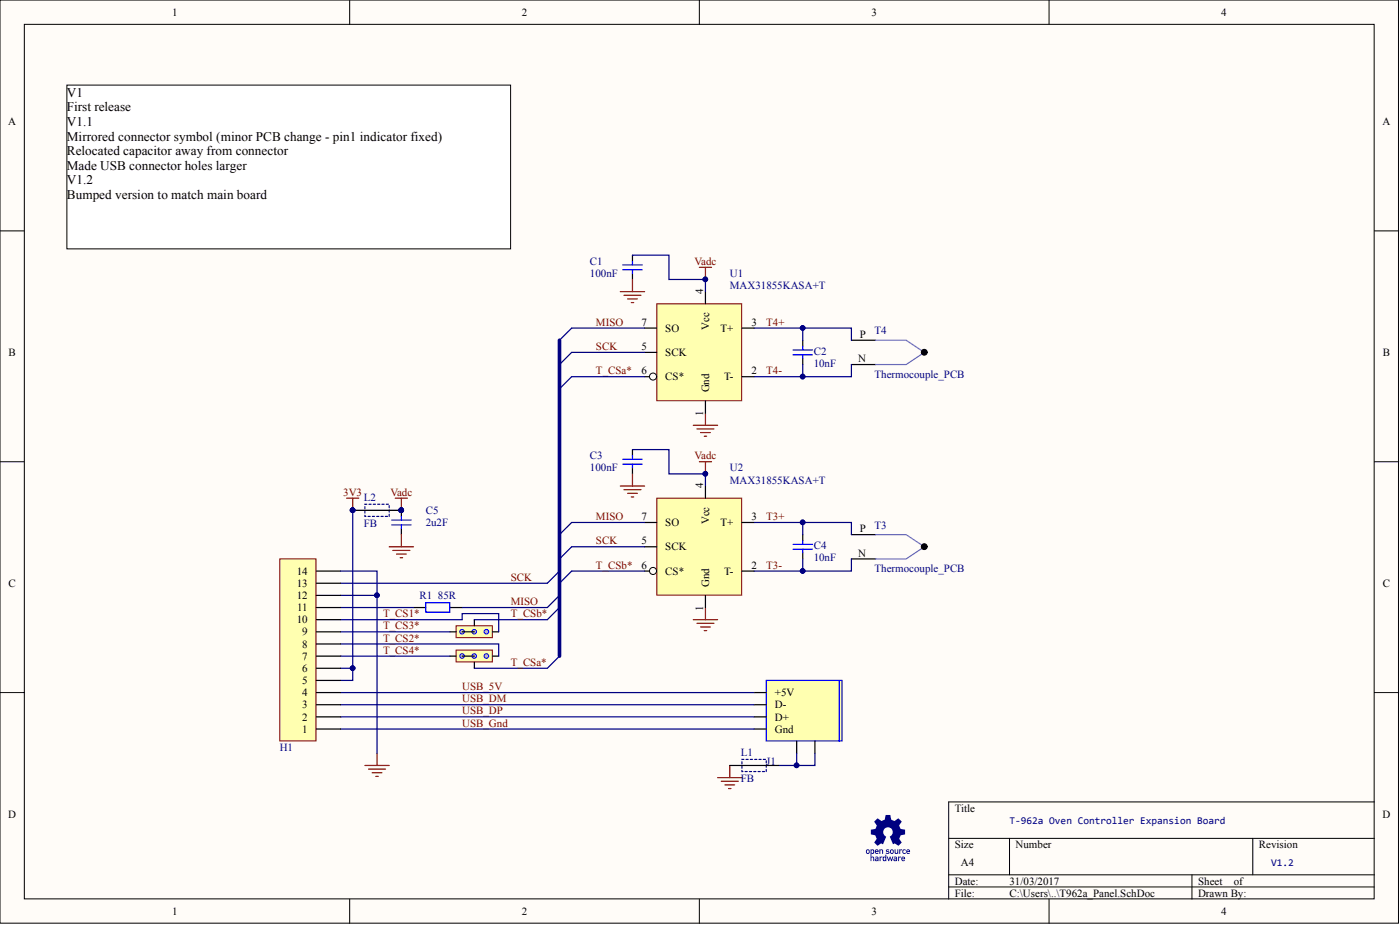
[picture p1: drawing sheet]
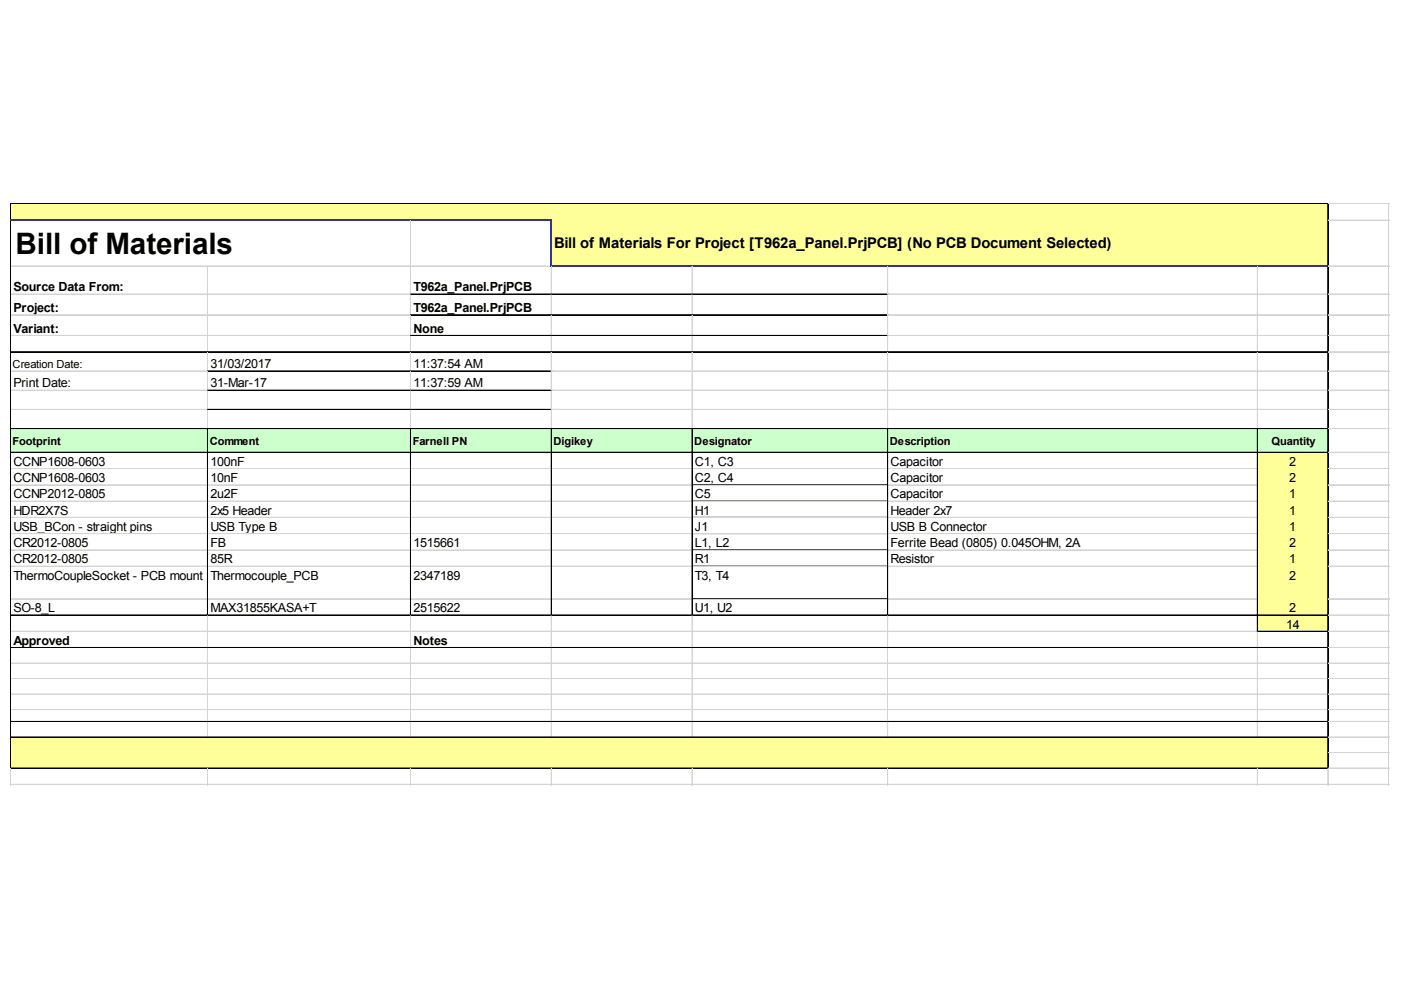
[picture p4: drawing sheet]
# Altium project T962a_Panel.PrjPCB
ProjectRevision: V1.2
1 sheet, 17 parts. Net scope: global (net labels, ports and power ports of the same name join across sheets).
Board file: T962a_Panel.PcbDoc

## Sheet T962a_Panel.SchDoc: T-962a Oven Controller Expansion Board
size A4; Revision: 1.1

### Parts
C1  100nF  [CCNP1608-0603]
C2  10nF  [CCNP1608-0603]
C3  100nF  [CCNP1608-0603]
C4  10nF  [CCNP1608-0603]
C5  2u2F  [CCNP2012-0805]
H1  2x5 Header  [HDR2X7S]  (value not drawn)
J1  USB Type B  [USB_BCon - straight pins]  (value not drawn)
L1  FB  [CR2012-0805]
L2  FB  [CR2012-0805]
Logo  OSHW Logo  [OSHW]  (value not drawn)  (no BOM)
R1  85R  [CR2012-0805]
S1  Link3Closed  [SolderBridge3(Closed)]  (value not drawn)  (net tie, no BOM)
S2  Link3Closed  [SolderBridge3(Closed)]  (value not drawn)  (net tie, no BOM)
T3  Thermocouple_PCB  [ThermoCoupleSocket - PCB mount]
T4  Thermocouple_PCB  [ThermoCoupleSocket - PCB mount]
U1  MAX31855KASA+T  [SO-8_L]
U2  MAX31855KASA+T  [SO-8_L]

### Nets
3V3: H1.5 H1.6 L2.1
GND: C1.1 C3.1 C5.1 H1.12 H1.14 L1.1 U1.1(Gnd) U2.1(Gnd)
Vadc: C1.2 C3.2 C5.2 L2.2 U1.4(Vcc) U2.4(Vcc)
MISO: R1.2 U1.7(SO) U2.7(SO)
SCK: H1.13 U1.5(SCK) U2.5(SCK)
T3+: C4.1 T3.P U2.3(T+)
T3-: C4.2 T3.N U2.2(T-)
T4+: C2.1 T4.P U1.3(T+)
T4-: C2.2 T4.N U1.2(T-)
T_CS1*: H1.10 S1.3
T_CS2*: H1.8 S2.3
T_CS3*: H1.9 S1.1
T_CS4*: H1.7 S2.1
T_CSa*: S2.2 U1.6(CS*)
T_CSb*: S1.2 U2.6(CS*)
USB_5V: H1.4 J1.5V(+5V)
USB_DM: H1.3 J1.D-
USB_DP: H1.2 J1.D+
USB_Gnd: H1.1 J1.Gnd
NetH1_11: H1.11 R1.1
NetJ1_Shield1: J1.Shield1(USBShd) J1.Shield2(USBShd) L1.2

Not connected (* = marked no-connect by the designer): U1 8(NC); U2 8(NC)

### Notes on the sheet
- V1
  First release
  V1.1
  Mirrored connector symbol (minor PCB change - pin1 indicator fixed)
  Relocated capacitor away from connector
  Made USB connector holes larger
  V1.2
  Bumped version to match main board
